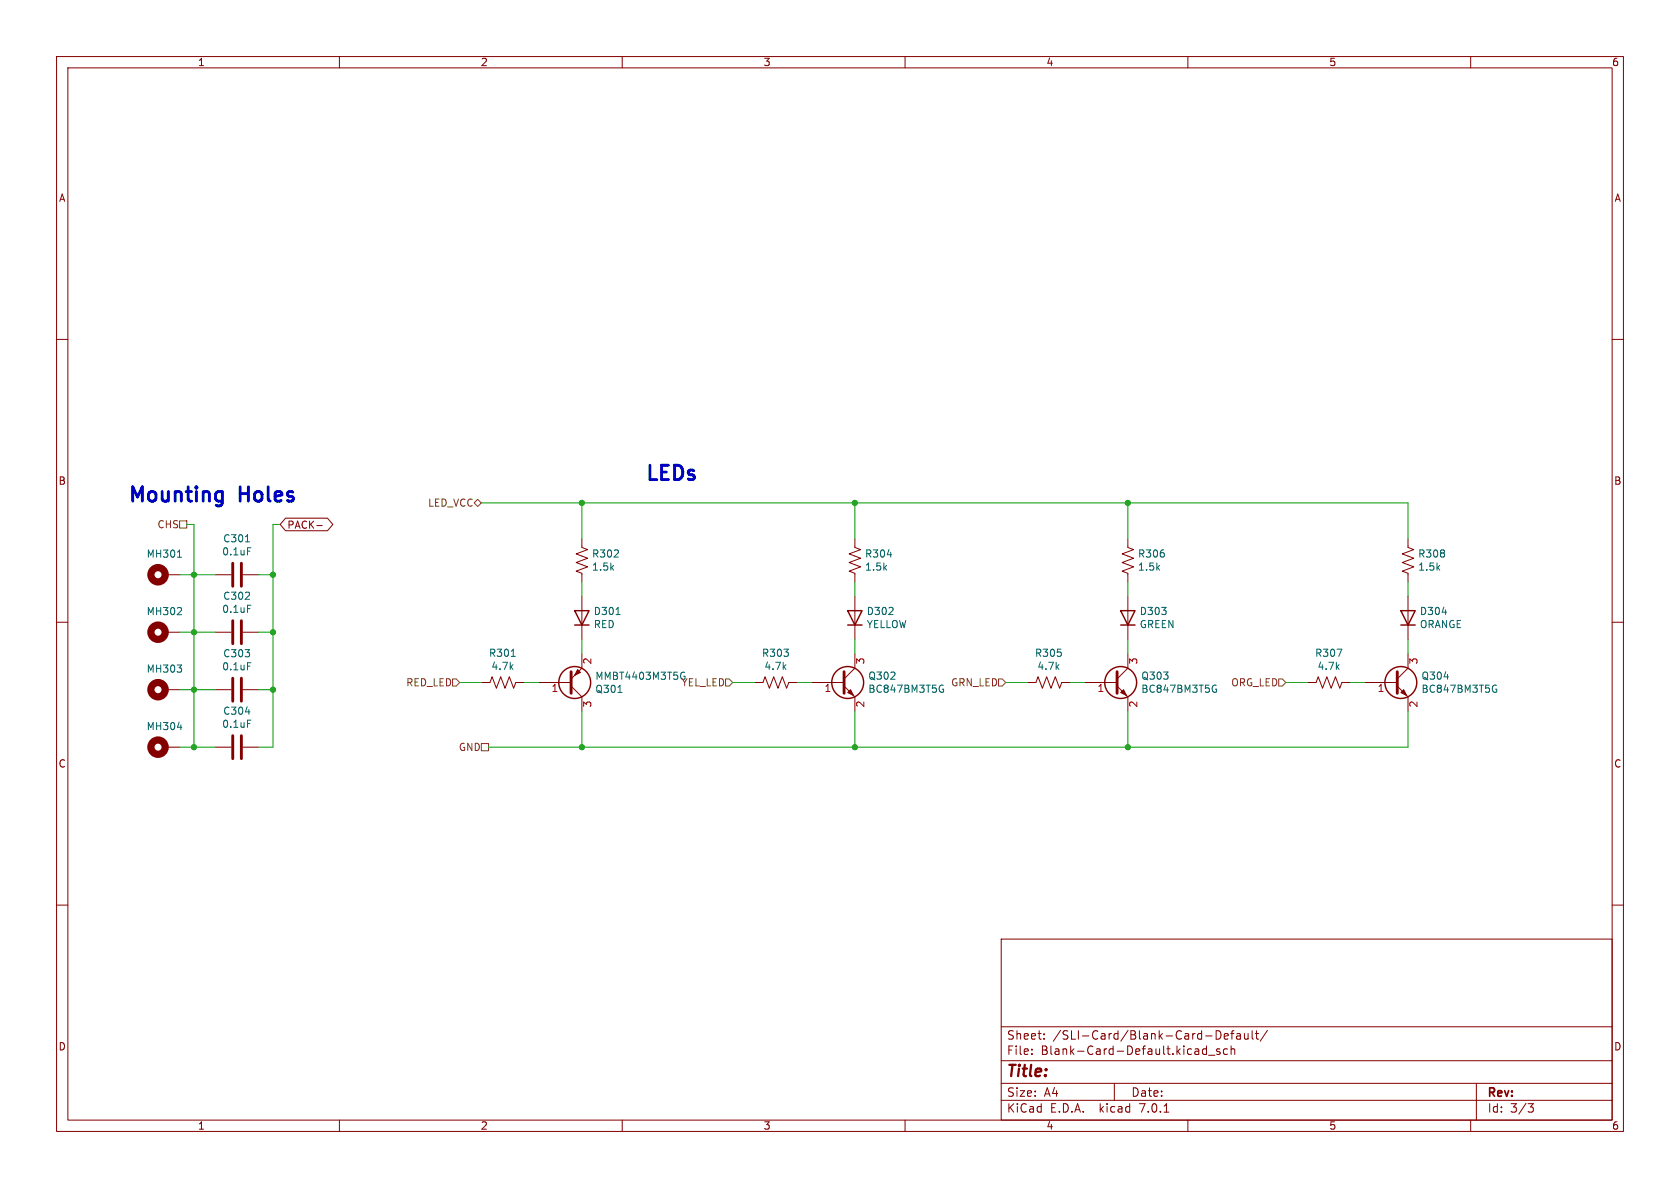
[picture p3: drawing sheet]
<svg xmlns="http://www.w3.org/2000/svg" width="297mm" height="210mm" viewBox="0 0 297 210" stroke-linecap="round" stroke-linejoin="round" font-family="sans-serif">
<g fill="none" stroke="#840000" stroke-width=".18">
<path d="M10 10h277v190h-277zM12 12h273v186h-273zM60 10v2M110 10v2M160 10v2M210 10v2M260 10v2M10 60h2M285 60h2M50.5 91.6h7.4l.9 1.1-.9 1.1h-7.4l-1-1.1zM56 92.9h1M102.9 95.3v1.5l1 .4-2 .7 2 .8-2 .7 2 .8-2 .8 1 .3v1.6"/>
<path d="M151.1 95.3v1.5l1 .4-2 .7 2 .8-2 .7 2 .8-2 .8 1 .3v1.6M199.4 95.3v1.5l1 .4-2 .7 2 .8-2 .7 2 .8-2 .8 1 .3v1.6M248.9 95.3v1.5l1 .4-2 .7 2 .8-2 .7 2 .8-2 .8 1 .3v1.6M10 110h2M29.2 111.8h2.5M29.2 101.6h2.5M38.1 111.8h2.8M38.1 101.6h2.8M42.9 111.8h2.8M42.9 101.6h2.8M102.9 115.6v2.5l-1.9 1.9M102.9 105.4v7.6"/>
<path d="M151.1 105.4v7.6M151.1 115.6v2.5l-1.9 1.9M199.4 105.4v7.6M199.4 115.6v2.5l-1.9 1.9M248.9 115.6v2.5l-1.9 1.9M248.9 105.4v7.6M285 110h2M29.2 132.1h2.5M29.2 121.9h2.5M38.1 132.1h2.8M38.1 121.9h2.8M42.9 132.1h2.8"/>
<path d="M42.9 121.9h2.8M85.1 120.7h1.5l.4-1.1 .8 2.1 .7-2.1 .8 2.1 .7-2.1 .8 2.1 .4-1h1.5M95.2 120.7h5.8M101 121.3l1.9 1.9v2.5M133.3 120.7h1.6l.4-1.1 .7 2.1 .8-2.1 .7 2.1 .8-2.1 .8 2.1 .3-1h1.6M143.5 120.7h5.7M149.2 121.3l1.9 1.9v2.5M181.6 120.7h1.5l.4-1.1 .8 2.1 .7-2.1 .8 2.1 .8-2.1 .7 2.1 .4-1h1.5M191.8 120.7h5.7M197.5 121.3l1.9 1.9v2.5M231.1 120.7h1.6l.3-1.1 .8 2.1 .8-2.1 .7 2.1 .8-2.1 .8 2.1 .3-1h1.6M241.3 120.7h5.7"/>
<path d="M247 121.3l1.9 1.9v2.5M10 160h2M285 160h2M177 166h108v32h-108zM60 198v2M110 198v2M160 198v2M177 194.5h108M177 191.5h108M177 187.5h108M177 181.5h108M182.4 186.3v.1"/>
<path d="M182.4 185.5v.1M184.6 183.6v.1M184.6 182.8v.1M197 191.5v3M205.8 196.6h.8M210 198v2M213.3 184.9v1.5M213.3 185.5l-.4-.1-.3 .3v.4l.1 .2h.6M213.6 186.5h1.2M215 182.2a.76 .76 0 0 1 .9 .8 .76 .76 0 0 1-.9 .7zM215.6 185.5l-.3-.1-.2 .2v.2l.5 .2v.3h-.5M216.4 183.2l.7-.1v-.3l-.5-.1-.2 .2 .1 .7h.6"/>
<path d="M217 185.5l-.4-.1-.3 .3v.4l.1 .2h.6M217.6 182.7h.5M217.6 185.5l.3-.1 .3 .1 .1 .9M217.6 184.9v1.5M218.1 182.2l-.3 .2v1.3M218.6 182.8h.6l.1 .9M219.3 183.1h-.5a.29 .29 0 0 0-.2 .3 .29 .29 0 0 0 .2 .3l.5-.1M220 182.7l.1 .9 .3 .1 .2-.1M220.6 182.7v1M221.4 182.2v1.3l.2 .2M221.9 182.7h.6M222.1 182.2v1.3l.4 .2"/>
<path d="M224.1 182.1l-1.3 2M260 198v2M261 191.5v6.5M270.1 195.1h1l-.5 .6 .4 .1 .1 .5-.3 .3h-.4"/>
</g>
<g fill="none" stroke="#840000" stroke-width=".25">
<path d="M101.6 108h2.5l-1.2 2.5zM101.6 110.5h2.5M149.9 108h2.5l-1.3 2.5zM149.9 110.5h2.5M198.1 108h2.6l-1.3 2.5zM198.1 110.5h2.6M247.6 108h2.6l-1.3 2.5zM247.6 110.5h2.6"/>
<circle cx="101.6" cy="120.6" r="2.82"/>
<circle cx="149.9" cy="120.6" r="2.82"/>
<circle cx="198.1" cy="120.6" r="2.82"/>
<circle cx="247.6" cy="120.6" r="2.82"/>
</g>
<g fill="none" stroke="#006464" stroke-width=".18">
<path d="M31.4 98.5h.7M43.4 95.8h.7M43.8 96.8h.6M43.8 117.1h.6M43.8 107h.6M90.4 116h.7M108.9 108.6h.7M120.6 118.9h.4M120.9 119.6h.2v.4M31.4 128.6h.8M43.8 127.3h.6M109.2 122.4h.8"/>
<path d="M166.3 121.2h.5M166.6 121.8h.2v.5l-.2 .1-.3-.1M214.5 121.2h.5M214.8 121.8h.3v.5l-.3 .1-.3-.1M264.1 121.2h.4M264.4 121.8h.2v.5l-.2 .1-.3-.1"/>
</g>
<g fill="none" stroke="#840000" stroke-width="1.3">
<circle cx="27.9" cy="111.8" r="1.27"/>
<circle cx="27.9" cy="101.6" r="1.27"/>
<circle cx="27.9" cy="121.9" r="1.27"/>
<circle cx="27.9" cy="132.1" r="1.27"/>
</g>
<path d="M41.1 99.6v4M42.7 99.6v4M41.1 109.7v4.1M41.1 119.9v4.1M42.7 109.7v4.1M42.7 119.9v4.1M101 118.7v3.9M149.2 118.7v3.9M197.5 118.7v3.9M247 118.7v3.9M41.1 130v4.1M42.7 130v4.1" fill="none" stroke="#840000" stroke-width=".51"/>
<g fill="#840000" stroke="#840000" stroke-width=".18">
<path d="M247.6 122.4l.6-.5 .5 1z"/>
<path d="M102.1 118.4l.5 .5-1 .5z"/>
<path d="M198.1 122.4l.5-.5 .5 1z"/>
<path d="M150.4 121.9l.5 1-1-.5z"/>
</g>
<path d="M31.7 92.1h1.3v1.2h-1.3zM84.5 88.3l.6 .6-.6 .6-.7-.6zM80 120h.6l.7 .7-.7 .6h-.6zM85.1 131.4h1.3v1.3h-1.3zM128.3 120h.6l.6 .7-.6 .6h-.6zM176.5 120h.7l.6 .7-.6 .6h-.7zM226.1 120h.6l.6 .7-.6 .6h-.6z" fill="none" stroke="#725600" stroke-width=".18"/>
<g fill="none" stroke="#009600" stroke-width=".18">
<path d="M33 92.7h1.3v39.4M49.5 92.7h-1.2v39.4h-2.6M85.1 88.9h163.8v6.4M102.9 88.9v6.4M151.1 88.9v6.4M199.4 88.9v6.4M31.7 101.6h6.4M31.7 111.8h6.4M45.7 101.6h2.6M45.7 111.8h2.6M102.9 102.9v2.5M102.9 113v2.6"/>
<path d="M151.1 102.9v2.5M151.1 113v2.6M199.4 102.9v2.5M199.4 113v2.6M248.9 102.9v2.5M248.9 113v2.6M31.7 132.1h6.4M31.7 121.9h6.4M45.7 121.9h2.6M81.3 120.7h3.8M92.7 120.7h2.5M102.9 125.7v6.4"/>
<path d="M129.5 120.7h3.8M141 120.7h2.5M151.1 125.7v6.4M177.8 120.7h3.8M189.2 120.7h2.6M199.4 125.7v6.4M227.3 120.7h3.8M238.8 120.7h2.5M248.9 125.7v6.4h-162.5"/>
</g>
<g fill="#009600" stroke="#009600" stroke-width=".18">
<circle cx="48.3" cy="121.9" r=".46"/>
<circle cx="48.3" cy="111.8" r=".46"/>
<circle cx="34.3" cy="101.6" r=".46"/>
<circle cx="102.9" cy="132.1" r=".46"/>
<circle cx="48.3" cy="101.6" r=".46"/>
<circle cx="102.9" cy="88.9" r=".46"/>
<circle cx="151.1" cy="132.1" r=".46"/>
<circle cx="199.4" cy="88.9" r=".46"/>
<circle cx="151.1" cy="88.9" r=".46"/>
<circle cx="199.4" cy="132.1" r=".46"/>
<circle cx="34.3" cy="132.1" r=".46"/>
<circle cx="34.3" cy="121.9" r=".46"/>
<circle cx="34.3" cy="111.8" r=".46"/>
</g>
<g font-size="3.5" fill="#0000c2">
<text x="22.9" y="88.9">Mounting</text>
<text x="42.6" y="88.9">Holes</text>
<text x="114.3" y="85.1">LEDs</text>
</g>
<text font-size="2.8" fill="#840000" x="178" y="190.8">Title:</text>
<g font-size="2.1" fill="#840000">
<text x="178" y="183.9">Sheet:</text>
<text x="186.2" y="183.9">/SLI-Card/Blank-Card-Default/</text>
<text x="178" y="186.6">File:</text>
<text x="184" y="186.6">Blank-Card-Default.kicad_sch</text>
<text x="178" y="196.8">KiCad</text>
<text x="178" y="194">Size:</text>
<text x="184.6" y="194">A4</text>
<text x="185.7" y="196.8">E.D.A.</text>
<text x="194.4" y="196.8">kicad</text>
<text x="200" y="194">Date:</text>
<text x="201.5" y="196.8">7.0.1</text>
<text x="263" y="194.2">Rev:</text>
<text x="263" y="196.8">Id:</text>
<text x="267" y="196.8">3/3</text>
</g>
<g font-size="1.8" fill="#840000">
<text x="35" y="11.8">1</text>
<text x="85" y="11.8">2</text>
<text x="135" y="11.8">3</text>
<text x="185" y="11.8">4</text>
<text x="235" y="11.8">5</text>
<text x="285" y="11.8">6</text>
<text x="10.4" y="35.8">A</text>
<text x="285.4" y="35.8">A</text>
<text x="10.3" y="85.8">B</text>
<text x="285.3" y="85.8">B</text>
<text x="50.8" y="93.6">PACK-</text>
<text x="10.3" y="135.8">C</text>
<text x="285.3" y="135.8">C</text>
<text x="10.3" y="185.8">D</text>
<text x="285.3" y="185.8">D</text>
<text x="35" y="199.8">1</text>
<text x="85" y="199.8">2</text>
<text x="135" y="199.8">3</text>
<text x="185" y="199.8">4</text>
<text x="235" y="199.8">5</text>
<text x="285" y="199.8">6</text>
</g>
<g font-size="1.8" fill="#725600">
<text x="75.5" y="89.7">LED_VCC</text>
<text x="27.7" y="93.5">CHS</text>
<text x="71.7" y="121.5">RED_LED</text>
<text x="120.4" y="121.5">YEL_LED</text>
<text x="168" y="121.5">GRN_LED</text>
<text x="217.5" y="121.5">ORG_LED</text>
<text x="81" y="132.9">GND</text>
</g>
<g font-size="1.8" fill="#006464">
<text x="25.9" y="98.7">MH301</text>
<text x="39.2" y="98.3">0.1uF</text>
<text x="39.4" y="96">C301</text>
<text x="104.6" y="98.7">R302</text>
<text x="104.6" y="101">1.5k</text>
<text x="152.9" y="98.7">R304</text>
<text x="152.9" y="101">1.5k</text>
<text x="201.1" y="98.7">R306</text>
<text x="201.1" y="101">1.5k</text>
<text x="250.7" y="98.7">R308</text>
<text x="250.7" y="101">1.5k</text>
<text x="39.4" y="106.2">C302</text>
<text x="25.9" y="108.9">MH302</text>
<text x="39.2" y="108.5">0.1uF</text>
<text x="104.9" y="108.9">D301</text>
<text x="104.9" y="111.2">RED</text>
<text x="153.2" y="108.9">D302</text>
<text x="153.2" y="111.2">YELLOW</text>
<text x="201.4" y="108.9">D303</text>
<text x="201.4" y="111.2">GREEN</text>
<text x="251" y="108.9">D304</text>
<text x="251" y="111.2">ORANGE</text>
<text x="25.9" y="119.1">MH303</text>
<text x="39.2" y="118.7">0.1uF</text>
<text x="39.4" y="116.3">C303</text>
<text x="86.4" y="116.3">R301</text>
<text x="86.8" y="118.6">4.7k</text>
<text x="134.6" y="116.3">R303</text>
<text x="135.1" y="118.6">4.7k</text>
<text x="182.9" y="116.3">R305</text>
<text x="183.3" y="118.6">4.7k</text>
<text x="232.4" y="116.3">R307</text>
<text x="232.9" y="118.6">4.7k</text>
<text x="105.2" y="122.6">Q301</text>
<text x="105.2" y="120.3">MMBT4403M3T5G</text>
<text x="153.4" y="120.3">Q302</text>
<text x="153.4" y="122.6">BC847BM3T5G</text>
<text x="201.7" y="120.3">Q303</text>
<text x="201.7" y="122.6">BC847BM3T5G</text>
<text x="251.2" y="120.3">Q304</text>
<text x="251.2" y="122.6">BC847BM3T5G</text>
<text x="25.9" y="129.2">MH304</text>
<text x="39.2" y="128.8">0.1uF</text>
<text x="39.4" y="126.5">C304</text>
</g>
<g font-size="1.8" fill="#a90000">
<text x="104.8" y="117.5" transform="rotate(-90 104.8 117.5)">2</text>
<text x="153" y="117.5" transform="rotate(-90 153 117.5)">3</text>
<text x="201.3" y="117.5" transform="rotate(-90 201.3 117.5)">3</text>
<text x="250.8" y="117.5" transform="rotate(-90 250.8 117.5)">3</text>
<text x="97.4" y="122.6">1</text>
<text x="104.8" y="125.1" transform="rotate(-90 104.8 125.1)">3</text>
<text x="145.7" y="122.6">1</text>
<text x="153" y="125.1" transform="rotate(-90 153 125.1)">2</text>
<text x="194" y="122.6">1</text>
<text x="201.3" y="125.1" transform="rotate(-90 201.3 125.1)">2</text>
<text x="243.5" y="122.6">1</text>
<text x="250.8" y="125.1" transform="rotate(-90 250.8 125.1)">2</text>
</g>
</svg>
